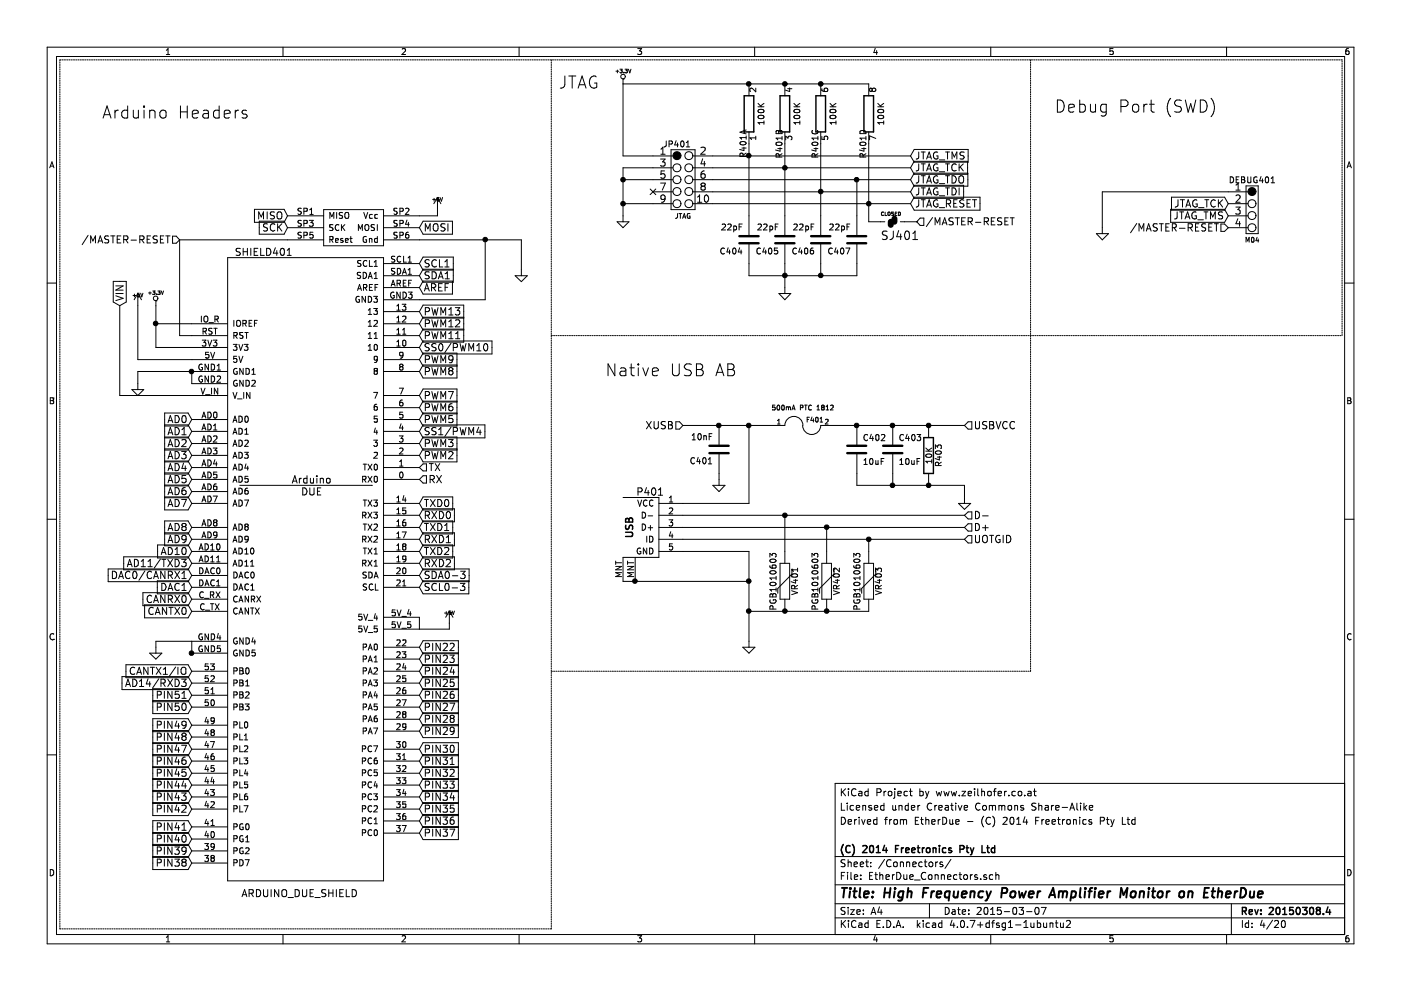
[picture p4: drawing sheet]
EESchema Schematic File Version 2
LIBS:EtherDue-rescue
LIBS:freetronics_kicad_sch_lib
LIBS:EtherDue-cache
LIBS:EtherDue_Connectors-cache
LIBS:EtherDue_Ethernet-cache
LIBS:EtherDue_MCU-cache
LIBS:EtherDue_Mega16U2-cache
LIBS:EtherDue_peripherals-cache
LIBS:EtherDue_Power-cache
LIBS:power
LIBS:device
LIBS:transistors
LIBS:conn
LIBS:linear
LIBS:regul
LIBS:74xx
LIBS:cmos4000
LIBS:adc-dac
LIBS:memory
LIBS:xilinx
LIBS:microcontrollers
LIBS:dsp
LIBS:microchip
LIBS:analog_switches
LIBS:motorola
LIBS:texas
LIBS:intel
LIBS:audio
LIBS:interface
LIBS:digital-audio
LIBS:philips
LIBS:display
LIBS:cypress
LIBS:siliconi
LIBS:opto
LIBS:atmel
LIBS:contrib
LIBS:valves
LIBS:zeilhofer
LIBS:w_transistor
LIBS:w_logic
LIBS:w_memory
EELAYER 25 0
EELAYER END
$Descr A4 11693 8268
encoding utf-8
Sheet 4 20
Title "High Frequency Power Amplifier Monitor on EtherDue"
Date "2015-03-07"
Rev "20150308.4"
Comp "(C) 2014 Freetronics Pty Ltd"
Comment1 ""
Comment2 "Derived from EtherDue - (C) 2014 Freetronics Pty Ltd"
Comment3 "Licensed under Creative Commons Share-Alike"
Comment4 "KiCad Project by www.zeilhofer.co.at"
$EndDescr
Wire Notes Line
	4600 5600 8600 5600
Wire Notes Line
	8600 5600 8600 500 
Wire Wire Line
	10250 1600 9200 1600
Wire Wire Line
	9200 1600 9200 1900
Connection ~ 6900 5100
Wire Wire Line
	6250 5100 7250 5100
Connection ~ 6250 5100
Connection ~ 6900 4400
Wire Wire Line
	6900 4600 6900 4400
Connection ~ 5300 4850
Connection ~ 6250 4850
Wire Wire Line
	5200 4850 6250 4850
Wire Wire Line
	6250 4600 6250 5350
Wire Wire Line
	6250 4600 5700 4600
Wire Wire Line
	5700 4300 8050 4300
Connection ~ 7450 4050
Wire Wire Line
	7150 3950 7150 4050
Wire Wire Line
	7150 4050 8050 4050
Wire Wire Line
	8050 4050 8050 4150
Connection ~ 7450 3550
Connection ~ 6000 3550
Connection ~ 6250 3550
Connection ~ 5200 1500
Wire Wire Line
	5200 1500 5450 1500
Connection ~ 6850 700 
Wire Wire Line
	5200 700  7250 700 
Connection ~ 6250 700 
Connection ~ 7250 1700
Wire Wire Line
	7250 1200 7250 1850
Connection ~ 6850 1600
Wire Wire Line
	6850 1200 6850 1800
Connection ~ 6250 1300
Wire Wire Line
	6250 1200 6250 1800
Wire Wire Line
	2400 2000 1500 2000
Wire Wire Line
	3650 1750 3650 1800
Wire Wire Line
	3650 1800 3500 1800
Wire Wire Line
	4050 2000 4050 2500
Wire Wire Line
	4050 2500 3500 2500
Wire Wire Line
	3500 5150 3500 5250
Wire Wire Line
	1600 5450 1600 5350
Wire Wire Line
	1600 3200 1600 3100
Wire Wire Line
	1150 2550 1150 3000
Wire Wire Line
	1150 3000 1600 3000
Wire Wire Line
	1600 2700 1300 2700
Wire Wire Line
	1600 2800 1500 2800
Wire Wire Line
	1300 2900 1600 2900
Wire Wire Line
	1300 2550 1300 2900
Connection ~ 1300 2700
Wire Wire Line
	1600 3300 1000 3300
Wire Wire Line
	1000 3300 1000 2550
Wire Wire Line
	1600 3100 1150 3100
Wire Wire Line
	1600 5350 1300 5350
Wire Wire Line
	1300 5350 1300 5400
Wire Wire Line
	3750 5200 3750 5250
Wire Wire Line
	3750 5250 3500 5250
Wire Wire Line
	3500 2000 4350 2000
Wire Wire Line
	4350 2000 4350 2250
Connection ~ 4050 2000
Wire Wire Line
	1500 2800 1500 2000
Wire Wire Line
	5950 1300 7600 1300
Wire Wire Line
	5950 1400 7600 1400
Wire Wire Line
	5950 1500 7600 1500
Wire Wire Line
	5950 1600 7600 1600
Wire Wire Line
	5950 1700 7600 1700
Wire Wire Line
	6550 1200 6550 1800
Connection ~ 6550 1400
Wire Wire Line
	7650 1850 7650 1850
Connection ~ 6550 700 
Wire Wire Line
	5450 1300 5200 1300
Wire Wire Line
	5200 1300 5200 700 
Wire Wire Line
	5200 1400 5200 1800
Wire Wire Line
	5200 1400 5450 1400
Wire Wire Line
	5450 1700 5200 1700
Connection ~ 5200 1700
Wire Wire Line
	5700 4200 6250 4200
Wire Wire Line
	6250 4200 6250 3550
Wire Wire Line
	6000 3950 6000 4000
Connection ~ 7150 3550
Wire Wire Line
	6950 3550 8050 3550
Connection ~ 7750 3550
Wire Wire Line
	7450 4050 7450 3950
Connection ~ 7750 4050
Wire Wire Line
	5700 3550 6450 3550
Wire Wire Line
	5700 4400 8050 4400
Wire Wire Line
	5700 4500 8050 4500
Wire Wire Line
	6550 4600 6550 4300
Connection ~ 6550 4300
Wire Wire Line
	7250 4600 7250 4500
Connection ~ 7250 4500
Connection ~ 6550 5100
Wire Notes Line
	4600 500  4600 7750
Wire Notes Line
	500  7750 500  500 
Wire Notes Line
	4600 7750 500  7750
Wire Notes Line
	4600 2800 11200 2800
Wire Notes Line
	11200 2800 11200 500 
Wire Notes Line
	11200 500  500  500 
Connection ~ 1600 3100
Connection ~ 1600 5450
$Comp
L GND-RESCUE-EtherDue #PWR054
U 1 1
P 9200 1900
F 0 "#PWR054" H 9200 1900 30  0001 C CNN
F 1 "GND" H 9200 1830 30  0001 C CNN
F 2 "" H 9200 1900 60  0001 C CNN
F 3 "" H 9200 1900 60  0001 C CNN
	1    9200 1900
	1    0    0    -1  
$EndComp
Text HLabel 10250 1900 0    60   Input ~ 0
/MASTER-RESET
Text GLabel 10250 1800 0    60   Input ~ 0
JTAG_TMS
Text GLabel 10250 1700 0    60   Input ~ 0
JTAG_TCK
$Comp
L M04 DEBUG401
U 1 1
P 10550 1600
F 0 "DEBUG401" H 10450 1700 50  0000 C CNN
F 1 "M04" H 10450 1200 40  0000 C CNN
F 2 "Pin_Headers:Pin_Header_Straight_1x04" H 10550 1600 60  0001 C CNN
F 3 "" H 10550 1600 60  0001 C CNN
	1    10550 1600
	1    0    0    -1  
$EndComp
Text Notes 8800 950  0    100  ~ 0
Debug Port (SWD)\n
Text GLabel 3500 2400 2    60   Input ~ 0
AREF
Text HLabel 3500 4000 2    60   Input ~ 0
RX
Text HLabel 3500 3900 2    60   Input ~ 0
TX
NoConn ~ 5450 1600
$Comp
L VR VR403
U 1 1
P 7250 4850
F 0 "VR403" V 7330 4850 50  0000 C CNN
F 1 "PGB1010603" V 7150 4850 50  0000 C CNN
F 2 "FT:0603" H 7250 4850 60  0001 C CNN
F 3 "" H 7250 4850 60  0001 C CNN
	1    7250 4850
	1    0    0    -1  
$EndComp
$Comp
L VR VR402
U 1 1
P 6900 4850
F 0 "VR402" V 6980 4850 50  0000 C CNN
F 1 "PGB1010603" V 6800 4850 50  0000 C CNN
F 2 "FT:0603" H 6900 4850 60  0001 C CNN
F 3 "" H 6900 4850 60  0001 C CNN
	1    6900 4850
	1    0    0    -1  
$EndComp
$Comp
L VR VR401
U 1 1
P 6550 4850
F 0 "VR401" V 6630 4850 50  0000 C CNN
F 1 "PGB1010603" V 6450 4850 50  0000 C CNN
F 2 "FT:0603" H 6550 4850 60  0001 C CNN
F 3 "" H 6550 4850 60  0001 C CNN
	1    6550 4850
	1    0    0    -1  
$EndComp
$Comp
L GND-RESCUE-EtherDue #PWR055
U 1 1
P 6250 5350
F 0 "#PWR055" H 6250 5350 30  0001 C CNN
F 1 "GND" H 6250 5280 30  0001 C CNN
F 2 "" H 6250 5350 60  0001 C CNN
F 3 "" H 6250 5350 60  0001 C CNN
	1    6250 5350
	1    0    0    -1  
$EndComp
Text HLabel 8050 4500 2    60   Input ~ 0
UOTGID
Text HLabel 8050 4400 2    60   Input ~ 0
D+
Text HLabel 8050 4300 2    60   Input ~ 0
D-
$Comp
L GND-RESCUE-EtherDue #PWR056
U 1 1
P 8050 4150
F 0 "#PWR056" H 8050 4150 30  0001 C CNN
F 1 "GND" H 8050 4080 30  0001 C CNN
F 2 "" H 8050 4150 60  0001 C CNN
F 3 "" H 8050 4150 60  0001 C CNN
	1    8050 4150
	1    0    0    -1  
$EndComp
Text HLabel 8050 3550 2    60   Input ~ 0
USBVCC
$Comp
L R R403
U 1 1
P 7750 3800
F 0 "R403" V 7830 3800 50  0000 C CNN
F 1 "10K" V 7750 3800 50  0000 C CNN
F 2 "SM0402_r" H 7750 3800 60  0001 C CNN
F 3 "" H 7750 3800 60  0001 C CNN
	1    7750 3800
	1    0    0    -1  
$EndComp
$Comp
L C C403
U 1 1
P 7450 3750
F 0 "C403" H 7500 3850 50  0000 L CNN
F 1 "10uF" H 7500 3650 50  0000 L CNN
F 2 "FT:SM0603_Capa" H 7450 3750 60  0001 C CNN
F 3 "" H 7450 3750 60  0001 C CNN
	1    7450 3750
	1    0    0    -1  
$EndComp
$Comp
L C C402
U 1 1
P 7150 3750
F 0 "C402" H 7200 3850 50  0000 L CNN
F 1 "10uF" H 7200 3650 50  0000 L CNN
F 2 "FT:SM0603_Capa" H 7150 3750 60  0001 C CNN
F 3 "" H 7150 3750 60  0001 C CNN
	1    7150 3750
	1    0    0    -1  
$EndComp
$Comp
L FUSE F401
U 1 1
P 6700 3550
F 0 "F401" H 6800 3600 40  0000 C CNN
F 1 "500mA PTC 1812" H 6700 3700 40  0000 C CNN
F 2 "SM1812" H 6700 3550 60  0001 C CNN
F 3 "" H 6700 3550 60  0001 C CNN
	1    6700 3550
	1    0    0    -1  
$EndComp
$Comp
L GND-RESCUE-EtherDue #PWR057
U 1 1
P 6000 4000
F 0 "#PWR057" H 6000 4000 30  0001 C CNN
F 1 "GND" H 6000 3930 30  0001 C CNN
F 2 "" H 6000 4000 60  0001 C CNN
F 3 "" H 6000 4000 60  0001 C CNN
	1    6000 4000
	1    0    0    -1  
$EndComp
$Comp
L C C401
U 1 1
P 6000 3750
F 0 "C401" H 6050 3850 50  0000 L CNN
F 1 "10nF" H 6050 3650 50  0000 L CNN
F 2 "SM0402" H 6000 3750 60  0001 C CNN
F 3 "" H 6000 3750 60  0001 C CNN
	1    6000 3750
	-1   0    0    1   
$EndComp
Text HLabel 5700 3550 0    60   Input ~ 0
XUSB
Text Notes 6150 3150 2    100  ~ 0
Native USB AB
$Comp
L USB_5PIN_SHELL P401
U 1 1
P 5500 4350
F 0 "P401" H 5425 4600 60  0000 C CNN
F 1 "USB_5PIN_SHELL" H 5700 4000 60  0001 C CNN
F 2 "FT:USB-MICRO_TH_4PEGS" H 5500 4350 60  0001 C CNN
F 3 "" H 5500 4350 60  0001 C CNN
	1    5500 4350
	1    0    0    -1  
$EndComp
$Comp
L GND-RESCUE-EtherDue #PWR058
U 1 1
P 5200 1800
F 0 "#PWR058" H 5200 1800 30  0001 C CNN
F 1 "GND" H 5200 1730 30  0001 C CNN
F 2 "" H 5200 1800 60  0001 C CNN
F 3 "" H 5200 1800 60  0001 C CNN
	1    5200 1800
	1    0    0    -1  
$EndComp
$Comp
L +3.3V #PWR059
U 1 1
P 5200 700
F 0 "#PWR059" H 5200 660 30  0001 C CNN
F 1 "+3.3V" H 5200 810 30  0000 C CNN
F 2 "" H 5200 700 60  0001 C CNN
F 3 "" H 5200 700 60  0001 C CNN
	1    5200 700 
	1    0    0    -1  
$EndComp
Text HLabel 7650 1850 2    60   Input ~ 0
/MASTER-RESET
Text GLabel 7600 1700 2    60   Input ~ 0
JTAG_RESET
Text GLabel 7600 1600 2    60   Input ~ 0
JTAG_TDI
Text GLabel 7600 1500 2    60   Input ~ 0
JTAG_TDO
Text GLabel 7600 1400 2    60   Input ~ 0
JTAG_TCK
Text GLabel 7600 1300 2    60   Input ~ 0
JTAG_TMS
$Comp
L RES_PACK4_IND R401
U 3 1
P 6850 950
F 0 "R401" H 6600 1000 50  0000 C CNN
F 1 "100K" H 6850 850 50  0000 C CNN
F 2 "FT:RES_CAY16" H 6850 950 60  0001 C CNN
F 3 "" H 6850 950 60  0001 C CNN
	3    6850 950 
	0    -1   -1   0   
$EndComp
$Comp
L RES_PACK4_IND R401
U 4 1
P 7250 950
F 0 "R401" H 7000 1000 50  0000 C CNN
F 1 "100K" H 7250 850 50  0000 C CNN
F 2 "FT:RES_CAY16" H 7250 950 60  0001 C CNN
F 3 "" H 7250 950 60  0001 C CNN
	4    7250 950 
	0    -1   -1   0   
$EndComp
$Comp
L RES_PACK4_IND R401
U 2 1
P 6550 950
F 0 "R401" H 6300 1000 50  0000 C CNN
F 1 "100K" H 6550 850 50  0000 C CNN
F 2 "FT:RES_CAY16" H 6550 950 60  0001 C CNN
F 3 "" H 6550 950 60  0001 C CNN
	2    6550 950 
	0    -1   -1   0   
$EndComp
$Comp
L RES_PACK4_IND R401
U 1 1
P 6250 950
F 0 "R401" H 6000 1000 50  0000 C CNN
F 1 "100K" H 6250 850 50  0000 C CNN
F 2 "FT:RES_CAY16" H 6250 950 60  0001 C CNN
F 3 "" H 6250 950 60  0001 C CNN
	1    6250 950 
	0    -1   -1   0   
$EndComp
$Comp
L M02X05 JP401
U 1 1
P 5750 1300
F 0 "JP401" H 5650 1400 50  0000 C CNN
F 1 "JTAG" H 5700 800 40  0000 C CNN
F 2 "FT:2X5_127MMPITCH" H 5750 1300 60  0001 C CNN
F 3 "" H 5750 1300 60  0001 C CNN
	1    5750 1300
	1    0    0    -1  
$EndComp
Text Notes 5000 750  2    100  ~ 0
JTAG
Text Notes 850  1000 0    100  ~ 0
Arduino Headers\n
Text GLabel 2400 1800 0    60   Input ~ 0
MISO
Text GLabel 2400 1900 0    60   Input ~ 0
SCK
Text HLabel 1500 2000 0    60   Input ~ 0
/MASTER-RESET
Text GLabel 3500 1900 2    60   Input ~ 0
MOSI
$Comp
L +5V #PWR060
U 1 1
P 3650 1750
F 0 "#PWR060" H 3650 1840 20  0001 C CNN
F 1 "+5V" H 3650 1840 30  0000 C CNN
F 2 "" H 3650 1750 60  0001 C CNN
F 3 "" H 3650 1750 60  0001 C CNN
	1    3650 1750
	1    0    0    -1  
$EndComp
$Comp
L GND-RESCUE-EtherDue #PWR061
U 1 1
P 4350 2250
F 0 "#PWR061" H 4350 2250 30  0001 C CNN
F 1 "GND" H 4350 2180 30  0001 C CNN
F 2 "" H 4350 2250 60  0001 C CNN
F 3 "" H 4350 2250 60  0001 C CNN
	1    4350 2250
	1    0    0    -1  
$EndComp
Text GLabel 3500 2300 2    60   Input ~ 0
SDA1
Text GLabel 3500 2200 2    60   Input ~ 0
SCL1
Text GLabel 3500 2600 2    60   Input ~ 0
PWM13
Text GLabel 3500 2700 2    60   Input ~ 0
PWM12
Text GLabel 3500 2800 2    60   Input ~ 0
PWM11
Text GLabel 3500 2900 2    60   Input ~ 0
SS0/PWM10
Text GLabel 3500 3000 2    60   Input ~ 0
PWM9
Text GLabel 3500 3100 2    60   Input ~ 0
PWM8
Text GLabel 3500 3300 2    60   Input ~ 0
PWM7
Text GLabel 3500 3400 2    60   Input ~ 0
PWM6
Text GLabel 3500 3500 2    60   Input ~ 0
PWM5
Text GLabel 3500 3600 2    60   Input ~ 0
SS1/PWM4
Text GLabel 3500 3700 2    60   Input ~ 0
PWM3
Text GLabel 3500 3800 2    60   Input ~ 0
PWM2
Text GLabel 3500 4900 2    60   Input ~ 0
SCL0-3
Text GLabel 3500 4800 2    60   Input ~ 0
SDA0-3
Text GLabel 3500 4300 2    60   Input ~ 0
RXD0
Text GLabel 3500 4200 2    60   Input ~ 0
TXD0
Text GLabel 3500 4500 2    60   Input ~ 0
RXD1
Text GLabel 3500 4400 2    60   Input ~ 0
TXD1
Text GLabel 3500 4700 2    60   Input ~ 0
RXD2
Text GLabel 3500 4600 2    60   Input ~ 0
TXD2
Text GLabel 3500 6950 2    60   Input ~ 0
PIN37
Text GLabel 3500 6850 2    60   Input ~ 0
PIN36
Text GLabel 3500 6750 2    60   Input ~ 0
PIN35
Text GLabel 3500 6650 2    60   Input ~ 0
PIN34
Text GLabel 3500 6550 2    60   Input ~ 0
PIN33
Text GLabel 3500 6450 2    60   Input ~ 0
PIN32
Text GLabel 3500 6350 2    60   Input ~ 0
PIN31
Text GLabel 3500 6250 2    60   Input ~ 0
PIN30
Text GLabel 3500 6100 2    60   Input ~ 0
PIN29
Text GLabel 3500 6000 2    60   Input ~ 0
PIN28
Text GLabel 3500 5900 2    60   Input ~ 0
PIN27
Text GLabel 3500 5800 2    60   Input ~ 0
PIN26
Text GLabel 3500 5700 2    60   Input ~ 0
PIN25
Text GLabel 3500 5600 2    60   Input ~ 0
PIN24
Text GLabel 3500 5500 2    60   Input ~ 0
PIN23
Text GLabel 3500 5400 2    60   Input ~ 0
PIN22
$Comp
L +5V #PWR062
U 1 1
P 3750 5200
F 0 "#PWR062" H 3750 5290 20  0001 C CNN
F 1 "+5V" H 3750 5290 30  0000 C CNN
F 2 "" H 3750 5200 60  0001 C CNN
F 3 "" H 3750 5200 60  0001 C CNN
	1    3750 5200
	1    0    0    -1  
$EndComp
Text GLabel 1600 5600 0    60   Input ~ 0
CANTX1/IO
Text GLabel 1600 5700 0    60   Input ~ 0
AD14/RXD3
Text GLabel 1600 5800 0    60   Input ~ 0
PIN51
Text GLabel 1600 5900 0    60   Input ~ 0
PIN50
Text GLabel 1600 6050 0    60   Input ~ 0
PIN49
Text GLabel 1600 6150 0    60   Input ~ 0
PIN48
Text GLabel 1600 6250 0    60   Input ~ 0
PIN47
Text GLabel 1600 6350 0    60   Input ~ 0
PIN46
Text GLabel 1600 6450 0    60   Input ~ 0
PIN45
Text GLabel 1600 6550 0    60   Input ~ 0
PIN44
Text GLabel 1600 6650 0    60   Input ~ 0
PIN43
Text GLabel 1600 6750 0    60   Input ~ 0
PIN42
Text GLabel 1600 6900 0    60   Input ~ 0
PIN41
Text GLabel 1600 7000 0    60   Input ~ 0
PIN40
Text GLabel 1600 7100 0    60   Input ~ 0
PIN39
Text GLabel 1600 7200 0    60   Input ~ 0
PIN38
$Comp
L GND-RESCUE-EtherDue #PWR063
U 1 1
P 1300 5400
F 0 "#PWR063" H 1300 5400 30  0001 C CNN
F 1 "GND" H 1300 5330 30  0001 C CNN
F 2 "" H 1300 5400 60  0001 C CNN
F 3 "" H 1300 5400 60  0001 C CNN
	1    1300 5400
	1    0    0    -1  
$EndComp
Text GLabel 1600 5100 0    60   Input ~ 0
CANTX0
Text GLabel 1600 5000 0    60   Input ~ 0
CANRX0
Text GLabel 1600 4900 0    60   Input ~ 0
DAC1
Text GLabel 1600 4800 0    60   Input ~ 0
DAC0/CANRX1
Text GLabel 1600 4700 0    60   Input ~ 0
AD11/TXD3
Text GLabel 1600 4600 0    60   Input ~ 0
AD10
Text GLabel 1600 4500 0    60   Input ~ 0
AD9
Text GLabel 1600 4400 0    60   Input ~ 0
AD8
Text GLabel 1600 4200 0    60   Input ~ 0
AD7
Text GLabel 1600 4100 0    60   Input ~ 0
AD6
Text GLabel 1600 4000 0    60   Input ~ 0
AD5
Text GLabel 1600 3900 0    60   Input ~ 0
AD4
Text GLabel 1600 3800 0    60   Input ~ 0
AD3
Text GLabel 1600 3700 0    60   Input ~ 0
AD2
Text GLabel 1600 3600 0    60   Input ~ 0
AD1
Text GLabel 1600 3500 0    60   Input ~ 0
AD0
$Comp
L GND-RESCUE-EtherDue #PWR064
U 1 1
P 1150 3200
F 0 "#PWR064" H 1150 3200 30  0001 C CNN
F 1 "GND" H 1150 3130 30  0001 C CNN
F 2 "" H 1150 3200 60  0001 C CNN
F 3 "" H 1150 3200 60  0001 C CNN
	1    1150 3200
	1    0    0    -1  
$EndComp
Text GLabel 1000 2550 1    60   Input ~ 0
VIN
$Comp
L +5V #PWR065
U 1 1
P 1150 2550
F 0 "#PWR065" H 1150 2640 20  0001 C CNN
F 1 "+5V" H 1150 2640 30  0000 C CNN
F 2 "" H 1150 2550 60  0001 C CNN
F 3 "" H 1150 2550 60  0001 C CNN
	1    1150 2550
	1    0    0    -1  
$EndComp
$Comp
L +3.3V #PWR066
U 1 1
P 1300 2550
F 0 "#PWR066" H 1300 2510 30  0001 C CNN
F 1 "+3.3V" H 1300 2660 30  0000 C CNN
F 2 "" H 1300 2550 60  0001 C CNN
F 3 "" H 1300 2550 60  0001 C CNN
	1    1300 2550
	1    0    0    -1  
$EndComp
$Comp
L ARDUINO_DUE_SHIELD SHIELD401
U 1 1
P 2600 4750
F 0 "SHIELD401" H 2200 7400 60  0000 C CNN
F 1 "ARDUINO_DUE_SHIELD" H 2500 2050 60  0000 C CNN
F 2 "FT:ARDUINO_DUE_SHIELD" H 2600 4750 60  0001 C CNN
F 3 "" H 2600 4750 60  0001 C CNN
	1    2600 4750
	1    0    0    -1  
$EndComp
Wire Wire Line
	1150 3100 1150 3200
$Comp
L SJ SJ401
U 1 1
P 7450 1850
F 0 "SJ401" H 7350 1700 70  0000 L BNN
F 1 "CLOSED" H 7350 1900 30  0000 L BNN
F 2 "FT:SJ_SHORTED" H 7450 1850 60  0001 C CNN
F 3 "~" H 7450 1850 60  0000 C CNN
	1    7450 1850
	1    0    0    -1  
$EndComp
$Comp
L C C404
U 1 1
P 6250 2000
F 0 "C404" H 6300 2100 50  0000 L CNN
F 1 "22pF" H 6300 1900 50  0000 L CNN
F 2 "FT:C0402" H 6250 2000 60  0001 C CNN
F 3 "" H 6250 2000 60  0001 C CNN
	1    6250 2000
	-1   0    0    1   
$EndComp
$Comp
L C C405
U 1 1
P 6550 2000
F 0 "C405" H 6600 2100 50  0000 L CNN
F 1 "22pF" H 6600 1900 50  0000 L CNN
F 2 "FT:C0402" H 6550 2000 60  0001 C CNN
F 3 "" H 6550 2000 60  0001 C CNN
	1    6550 2000
	-1   0    0    1   
$EndComp
$Comp
L C C406
U 1 1
P 6850 2000
F 0 "C406" H 6900 2100 50  0000 L CNN
F 1 "22pF" H 6900 1900 50  0000 L CNN
F 2 "FT:C0402" H 6850 2000 60  0001 C CNN
F 3 "" H 6850 2000 60  0001 C CNN
	1    6850 2000
	-1   0    0    1   
$EndComp
$Comp
L C C407
U 1 1
P 7150 2000
F 0 "C407" H 7200 2100 50  0000 L CNN
F 1 "22pF" H 7200 1900 50  0000 L CNN
F 2 "FT:C0402" H 7150 2000 60  0001 C CNN
F 3 "" H 7150 2000 60  0001 C CNN
	1    7150 2000
	-1   0    0    1   
$EndComp
Wire Wire Line
	6250 2200 6250 2300
Wire Wire Line
	6250 2300 7150 2300
Wire Wire Line
	6550 2200 6550 2400
Wire Wire Line
	6850 2300 6850 2200
Connection ~ 6550 2300
Wire Wire Line
	7150 2300 7150 2200
Connection ~ 6850 2300
$Comp
L GND-RESCUE-EtherDue #PWR067
U 1 1
P 6550 2400
F 0 "#PWR067" H 6550 2400 30  0001 C CNN
F 1 "GND" H 6550 2330 30  0001 C CNN
F 2 "" H 6550 2400 60  0001 C CNN
F 3 "" H 6550 2400 60  0001 C CNN
	1    6550 2400
	1    0    0    -1  
$EndComp
Wire Wire Line
	7150 1800 7150 1500
Connection ~ 7150 1500
$EndSCHEMATC
